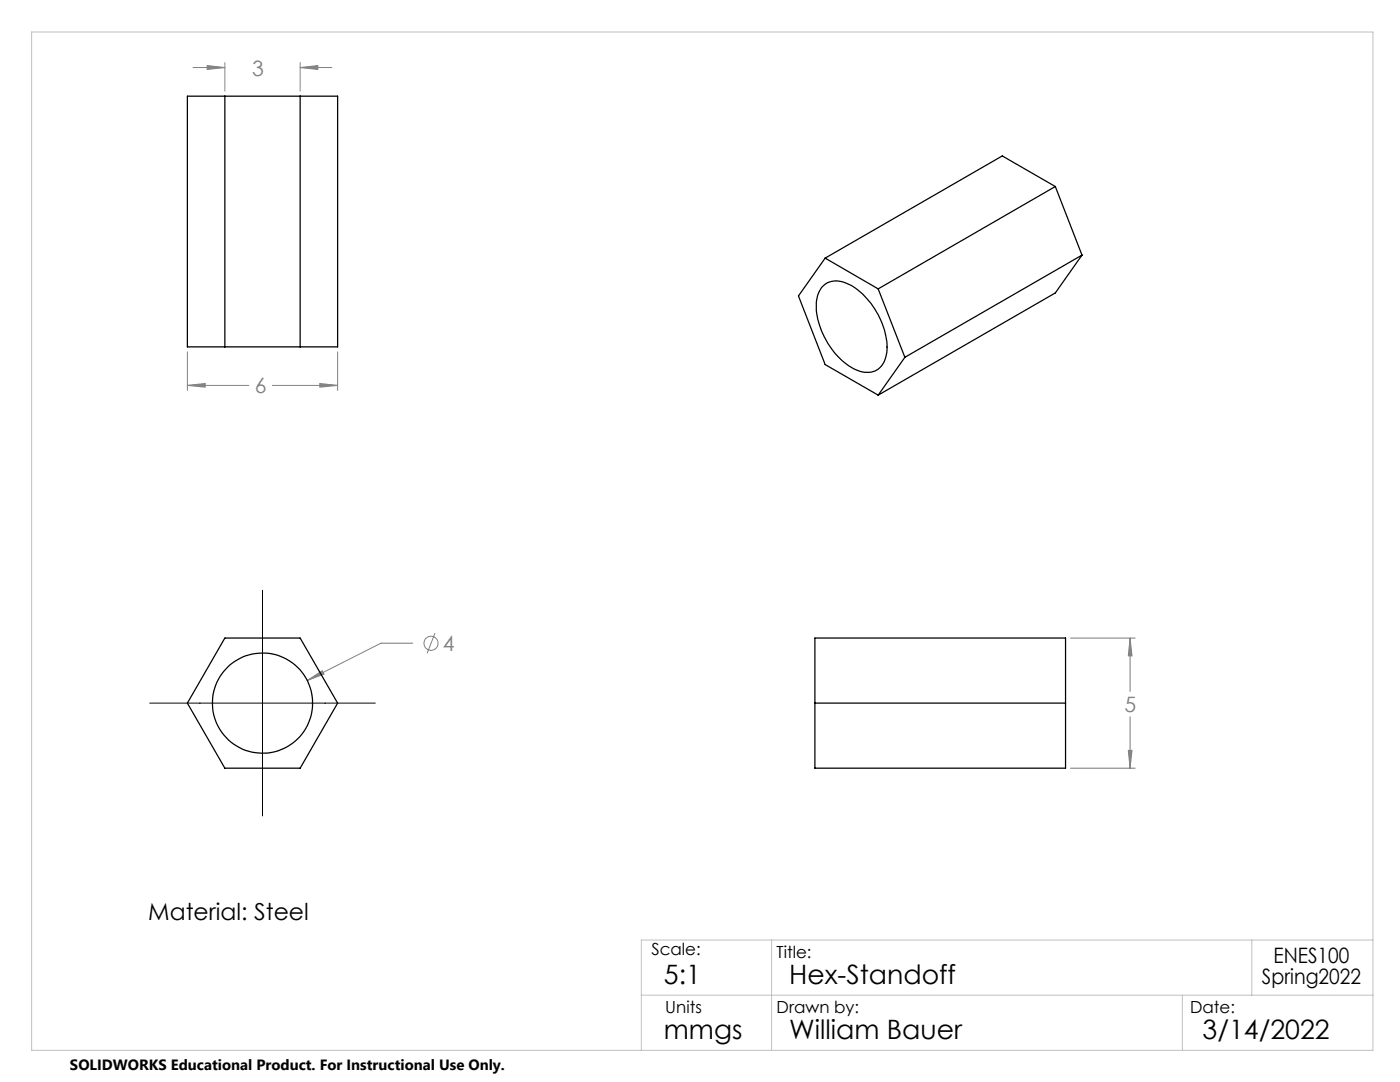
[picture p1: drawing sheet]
<svg xmlns="http://www.w3.org/2000/svg" width="279mm" height="216mm" viewBox="0 0 279 216" stroke-linecap="round" stroke-linejoin="round" font-family="sans-serif">
<g fill="none" stroke="#808080" stroke-width=".2">
<path d="M38.5 13.5h6.4M41.3 13.1l3.6 .4-3.6 .4zM44.9 12.5v5.7M59.9 13.5l3.5-.4v.8zM59.9 12.5v5.7M59.9 13.5h6.4M37.4 76.9l3.6-.4v.8zM37.4 70.2v7.7M37.4 76.9h12.3M54.4 76.9h13M63.8 76.5l3.6 .4-3.6 .4zM67.4 70.2v7.7"/>
<path d="M61.3 135.8l3-2 .4 .7zM82.4 128.3h-6.4l-14.7 7.5M86.8 126.3l-1.6 4.1M213.6 127.3h13M225.5 127.3l.4 3.6h-.7zM225.5 127.3v10.7M213.6 153.3h13M225.2 149.7h.7l-.4 3.6zM225.5 143v10.3"/>
<circle cx="86" cy="128.3" r="1.4"/>
</g>
<path d="M52.4 117.8v45M29.9 140.3h45" fill="none" stroke="#000" stroke-width=".2"/>
<path d="M6.3 6.4h267.7v203.2h-267.7zM128 198.6h146M154 187.6v22M236 198.6v11M249.8 187.6v11M274 187.6h-146v22" fill="none" stroke="#c0c0c0" stroke-width=".2"/>
<path d="M61.3 135.8l3.4-1.3-.4-.7zM225.2 149.7h.7l-.4 3.6zM225.5 127.3l.4 3.6h-.7zM41.3 13.1l3.6 .4-3.6 .4zM59.9 13.5l3.5-.4v.8zM37.4 76.9l3.6-.4v.8zM63.8 76.5l3.6 .4-3.6 .4z" fill="#808080"/>
<g fill="none" stroke="#000" stroke-width=".25">
<path d="M37.4 19.2h30v50h-30zM44.9 19.2v50M59.9 19.2v50M210.6 37.2l-35.3 20.4M210.6 37.2l5.3 13.7M210.6 37.2l-10.6-6.1-35.3 20.4M164.3 57.1a4.2 4.2 0 0 1 5.1-.4 15.2 15.2 0 0 1 7.6 13.6 4.2 4.2 0 0 1-3.2 4 7.7 7.7 0 0 1-6.2-2.8 15.3 15.3 0 0 1-4.7-11.2 5.4 5.4 0 0 1 1.4-3.2zM164.7 51.5l10.6 6.1M164.7 51.5l-5.4 7.6 5.4 13.6 10.6 6.1M175.3 57.6l5.3 13.7M215.9 50.9l-35.3 20.4M215.9 50.9l-5.3 7.6-35.3 20.3"/>
<path d="M180.6 71.3l-5.3 7.5M44.9 127.3h15l7.5 13-7.5 13h-15l-7.5-13zM162.6 127.3h50.1v26h-50.1zM162.6 140.3h50.1"/>
<circle cx="52.4" cy="140.3" r="10"/>
</g>
<g font-size="5.3">
<text x="132.5" y="196.4">5:1</text>
<text x="157.5" y="196.4">Hex-Standoff</text>
<text x="132.5" y="207.4">mmgs</text>
<text x="157.5" y="207.4">William Bauer</text>
<text x="240" y="207.4">3/14/2022</text>
</g>
<text font-size="4.7" x="29.6" y="183.5">Material: Steel</text>
<g font-size="4.2" fill="#808080">
<text x="50.3" y="15.1">3</text>
<text x="50.9" y="78.5">6</text>
<text x="88.4" y="129.9">4</text>
<text x="224.4" y="142.1">5</text>
</g>
<g font-size="4.2">
<text x="251.9" y="196.4">Spring2022</text>
<text x="254.2" y="192.2">ENES100</text>
</g>
<g font-size="3.3">
<text x="130" y="190.6">Scale:</text>
<text x="155" y="191.2">Title:</text>
<text x="132.8" y="202.2">Units</text>
<text x="155" y="202.2">Drawn by:</text>
<text x="237.5" y="202.2">Date:</text>
</g>
<text font-size="3" x="14" y="213.5">SOLIDWORKS Educational Product. For Instructional Use Only.</text>
</svg>
